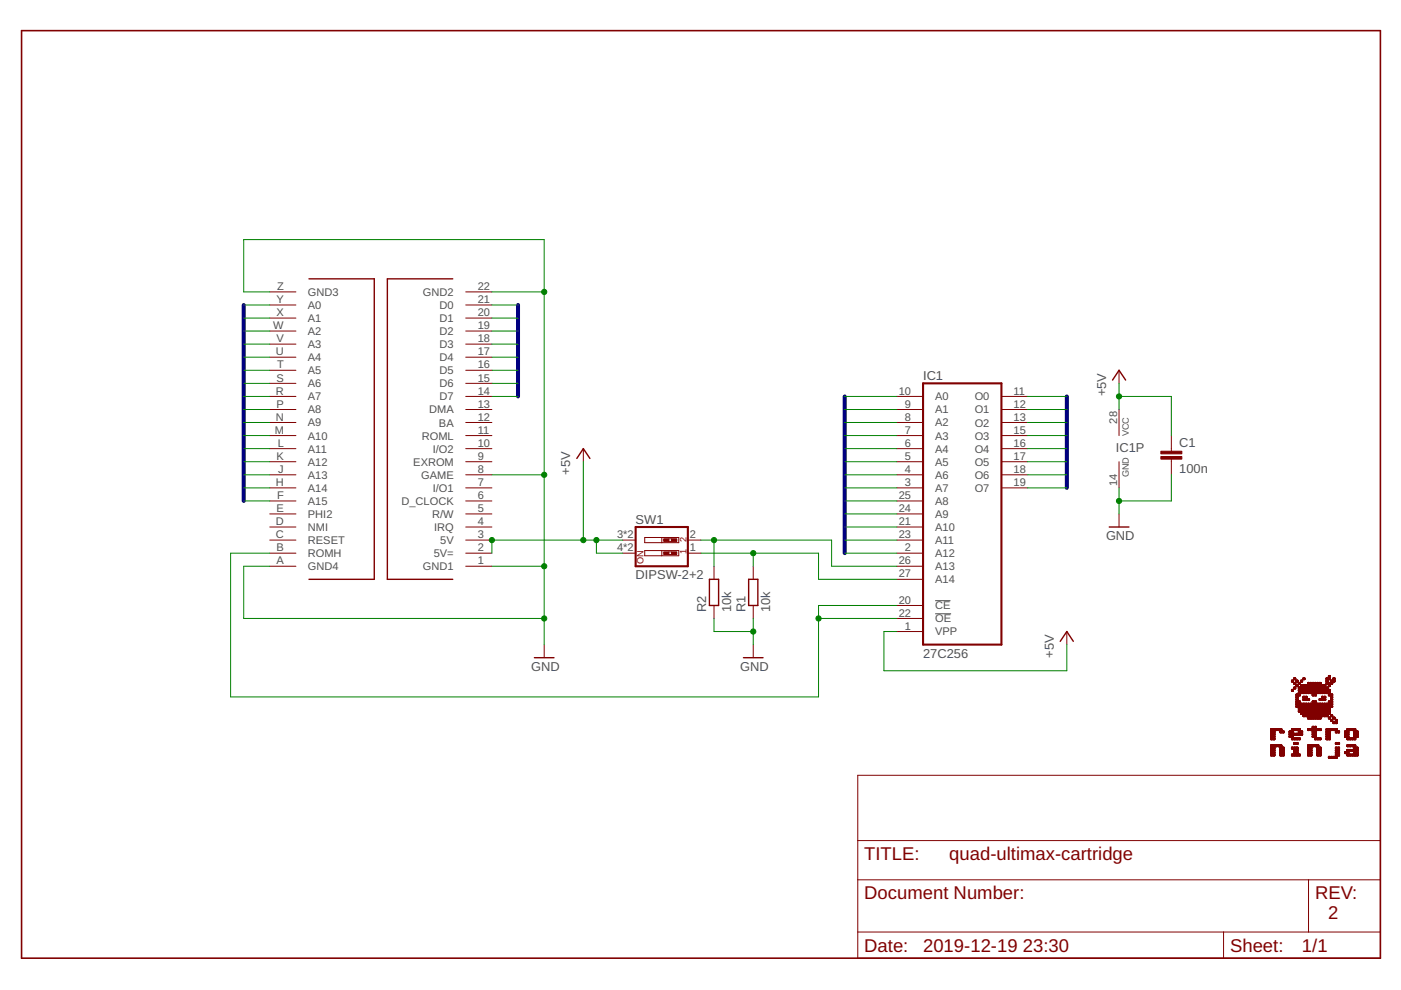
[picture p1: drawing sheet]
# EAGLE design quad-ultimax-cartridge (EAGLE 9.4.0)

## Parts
C1  100n  CAPACITOR  [CAP_5MM_2.5X5.0_ROUND]
IC1  27C256  27256  [DIL28]
R1  10k  RESISTOR10MM  [0207/10]
R2  10k  RESISTOR10MM  [0207/10]
SW1  DIPSW-2+2  [DIPSW2+2]
U$1  C64CARTRIDGE_BOARD_CONNECTOR  [C64_CARTRIDGE_BOARDEDGE]

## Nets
+5V: C1.1 IC1.1(VPP) IC1.28(VCC) SW1.3 SW1.4 SW1.5 SW1.6 U$1.2(5V=) U$1.3(5V)
A0: IC1.10(A0) U$1.Y(A0)
A1: IC1.9(A1) U$1.X(A1)
A2: IC1.8(A2) U$1.W(A2)
A3: IC1.7(A3) U$1.V(A3)
A4: IC1.6(A4) U$1.U(A4)
A5: IC1.5(A5) U$1.T(A5)
A6: IC1.4(A6) U$1.S(A6)
A7: IC1.3(A7) U$1.R(A7)
A8: IC1.25(A8) U$1.P(A8)
A9: IC1.24(A9) U$1.N(A9)
A10: IC1.21(A10) U$1.M(A10)
A11: IC1.23(A11) U$1.L(A11)
A12: IC1.2(A12) U$1.K(A12)
A13: U$1.J(A13)
A14: U$1.H(A14)
A15: U$1.F(A15)
D0: IC1.11(O0) U$1.21(D0)
D1: IC1.12(O1) U$1.20(D1)
D2: IC1.13(O2) U$1.19(D2)
D3: IC1.15(O3) U$1.18(D3)
D4: IC1.16(O4) U$1.17(D4)
D5: IC1.17(O5) U$1.16(D5)
D6: IC1.18(O6) U$1.15(D6)
D7: IC1.19(O7) U$1.14(D7)
GND: C1.2 IC1.14(GND) R1.1 R2.1 U$1.1(GND1) U$1.8(GAME) U$1.22(GND2) U$1.A(GND4) U$1.Z(GND3)
N$1: IC1.20(!CE) IC1.22(!OE) U$1.B(ROMH)
N$2: IC1.26(A13) R2.2 SW1.2
N$3: IC1.27(A14) R1.2 SW1.1
Unconnected: U$1.4(IRQ) U$1.5(R/W) U$1.6(D_CLOCK) U$1.7(I/O1) U$1.9(EXROM) U$1.10(I/O2) U$1.11(ROML) U$1.12(BA) U$1.13(DMA) U$1.C(RESET) U$1.D(NMI) U$1.E(PHI2)

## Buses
DATA:D[0..7]
ADRESS:A[0..15]

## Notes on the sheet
- 2
